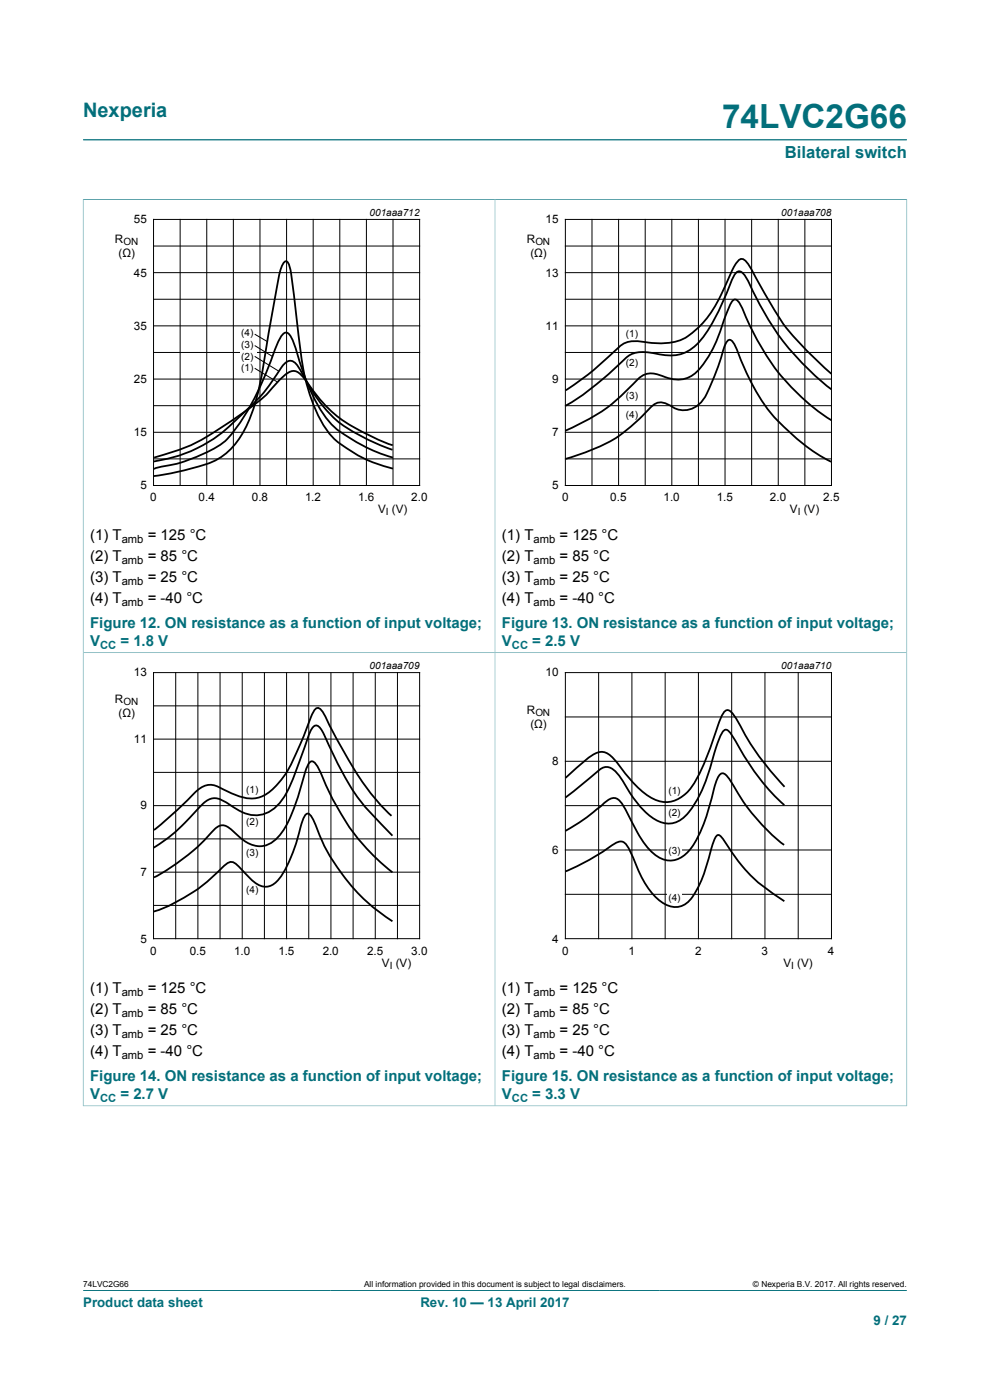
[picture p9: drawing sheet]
<svg xmlns="http://www.w3.org/2000/svg" width="210mm" height="297mm" viewBox="0 0 210 297" stroke-linecap="round" stroke-linejoin="round" font-family="sans-serif">
<path d="M17.6 29.7h174.8M17.6 42.3v96.2h87.4v-96.2h-87.4M17.6 273.8h174.8" fill="none" stroke="#036f7b" stroke-width=".21"/>
<path d="M19.9 43.7h81.8v66.4h-81.8z" fill="none" stroke="#fff" stroke-width=".21"/>
<g fill="none" stroke="#000" stroke-width=".21">
<path d="M32.6 46.6h56.4v56.4h-56.4zM32.6 52.2h56.4M32.6 57.8h56.4M38.2 46.6v56.4M43.9 46.6v56.4M49.5 46.6v56.4M55.1 46.6v56.4M60.8 46.6v56.4M66.4 46.6v56.4M72.1 46.6v56.4M77.7 46.6v56.4M83.4 46.6v56.4"/>
<path d="M32.6 63.5h56.4M32.6 74.8h56.4M32.6 69.1h56.4M32.6 86.1h56.4M32.6 97.4h56.4M32.6 80.4h56.4M32.6 91.7h56.4"/>
</g>
<path d="M83.3 95.4a43.1 43.1 0 0 1-11.8-6.1 39.9 39.9 0 0 1-8.1-11.4 2.01 2.01 0 0 0-2.4-1.2 11.3 11.3 0 0 0-2.7 3.3 41.4 41.4 0 0 1-8.3 9.1 30.1 30.1 0 0 1-17.4 8.8M83.3 94.5a44.2 44.2 0 0 1-12.8-7.1l-2.7-2.8-2-2.6a8.8 8.8 0 0 0-3.1-3.3 3 3 0 0 0-2.7 1.2l-.9 .9a30.9 30.9 0 0 1-8.1 7.2l-2.6 1.7a39.8 39.8 0 0 1-12.8 6.5l-2.9 .9M83.3 97.1a35.8 35.8 0 0 1-12.6-6.7 30.8 30.8 0 0 1-6.5-11.7l-1.1-3.7a9.1 9.1 0 0 0-2.1-4.4 1.46 1.46 0 0 0-1.7 1.2l-1.3 3.4a62 62 0 0 1-8.7 16.7 17.1 17.1 0 0 1-7.7 5.1 28.7 28.7 0 0 1-8 2.1l-1 .4M83.3 99.4a27.8 27.8 0 0 1-13.1-7 31.7 31.7 0 0 1-5.9-14.2l-1.5-11.5a83.2 83.2 0 0 0-1.5-10.7l-.3-.4-.3-.2a2.22 2.22 0 0 0-1.2 1.8l-2.4 12.9a160.6 160.6 0 0 1-2.8 14.9 22.8 22.8 0 0 1-5.8 10.7 14.6 14.6 0 0 1-7 3.4l-4.4 1.1-4.5 .8" fill="none" stroke="#000" stroke-width=".38"/>
<path d="M50.9 70.2h3.5v9.4h-3.5z" fill="#fff"/>
<g fill="none" stroke="#000" stroke-width=".21">
<path d="M119.9 46.6h56.5v56.4h-56.5zM119.9 52.2h56.5M119.9 57.8h56.5M125.6 46.6v56.4M131.2 46.6v56.4M136.9 46.6v56.4M142.5 46.6v56.4M148.2 46.6v56.4M153.8 46.6v56.4M159.4 46.6v56.4M165.1 46.6v56.4M170.7 46.6v56.4"/>
<path d="M54 78.1l4.8 2.9M54 75.6l5.1 3.1M54 73.3l3.9 2.4M54 70.9l2.7 1.6M119.9 63.5h56.5M119.9 74.8h56.5M119.9 69.1h56.5M119.9 86.1h56.5M119.9 97.4h56.5M119.9 80.4h56.5M119.9 91.7h56.5M32.6 142.7h56.4v56.4h-56.4z"/>
<path d="M32.6 156.8h56.4M32.6 149.7h56.4M37.3 142.7v56.4M42 142.7v56.4M46.7 142.7v56.4M51.4 142.7v56.4M56.1 142.7v56.4M60.8 142.7v56.4M65.5 142.7v56.4M70.2 142.7v56.4M74.9 142.7v56.4M79.6 142.7v56.4"/>
<path d="M84.3 142.7v56.4M119.9 142.7h56.5v56.4h-56.5zM119.9 152.1h56.5M127 142.7v56.4M134 142.7v56.4M141.1 142.7v56.4M148.2 142.7v56.4M155.2 142.7v56.4M162.3 142.7v56.4M169.3 142.7v56.4M32.6 178h56.4M32.6 170.9h56.4"/>
<path d="M32.6 163.9h56.4M119.9 170.9h56.5M119.9 161.5h56.5M32.6 192.1h56.4M32.6 185h56.4M119.9 180.3h56.5M119.9 189.7h56.5"/>
</g>
<path d="M192.4 42.3v192.4M192.4 42.3h-87.4v192.3M192.4 138.5h-174.8v96.2M17.6 234.6h174.8" fill="none" stroke="#036f7b" stroke-width=".21"/>
<path d="M107.2 43.7h81.9v66.4h-81.9zM19.9 139.9h81.8v66.3h-81.8zM107.2 139.9h81.9v66.3h-81.9z" fill="none" stroke="#fff" stroke-width=".21"/>
<path d="M176.3 79.3l-1.5-1.4a52.9 52.9 0 0 1-13-16.3l-2-3.8a6 6 0 0 0-2.2-2.8 1.44 1.44 0 0 0-1.5 1l-1.5 2.9a29.4 29.4 0 0 1-6.7 10.8 10.3 10.3 0 0 1-8.9 3.1 22.7 22.7 0 0 0-5.7-.3 10.2 10.2 0 0 0-3.6 2.6l-4.2 3.7-5.6 4M120 97.3a39.1 39.1 0 0 0 12.2-5.5l2.8-2.4 2.5-2.5a3.1 3.1 0 0 1 4.4-1 5 5 0 0 0 7.4-1.3 56.7 56.7 0 0 0 4.5-11.3l.6-1 .3-.2a1.99 1.99 0 0 1 1.4 1.7 50 50 0 0 0 7.9 14.5 44.8 44.8 0 0 0 12.3 9.7M176.3 82.6a55.3 55.3 0 0 1-17.2-22.1 4.7 4.7 0 0 0-2.2-2.9 1.66 1.66 0 0 0-1.4 1.3l-.3 .6a46.4 46.4 0 0 1-6.8 13 8 8 0 0 1-8.1 2.7l-2.2-.4a5.8 5.8 0 0 0-6.3 2 66.2 66.2 0 0 1-11.9 9.3M176.4 89.2a46.7 46.7 0 0 1-18-21.6 11.6 11.6 0 0 0-2-3.9l-.4-.2a1.61 1.61 0 0 0-1.2 1.4l-1.1 2.7a28.9 28.9 0 0 1-5.8 11.2 6 6 0 0 1-6.8 1.2l-.7-.3a4.3 4.3 0 0 0-5.5 1.2 38.9 38.9 0 0 1-15 10.5M83 173.1a53.2 53.2 0 0 1-10.5-14.4l-2.8-5.1a9.7 9.7 0 0 0-1.8-3.2l-.4-.2a1.86 1.86 0 0 0-1.4 1.5 83.4 83.4 0 0 1-5.6 12.7l-1 1.2a8.2 8.2 0 0 1-6.4 3.8 17.5 17.5 0 0 1-6.7-2.4 4.1 4.1 0 0 0-5.2 1.3l-3.6 3.5-5 4.2M83.2 177.3l-.7-.8a47.7 47.7 0 0 1-12.2-17.2l-1.2-2.6a4.7 4.7 0 0 0-1.9-2.8 1.92 1.92 0 0 0-1.5 1.6l-2.4 6.7a29.5 29.5 0 0 1-3.9 8.1 6.5 6.5 0 0 1-9 1.5l-2.3-1.5a3.6 3.6 0 0 0-5.3 .5 46.1 46.1 0 0 1-10.2 9M119.9 169.2l5.6-4.5a6.3 6.3 0 0 1 3.1-2 4.2 4.2 0 0 1 3.2 2.5 29.8 29.8 0 0 0 6.1 8 5.3 5.3 0 0 0 8.2-.9 34.6 34.6 0 0 0 5.5-12.9l.3-.9a9.9 9.9 0 0 1 1.6-3.5l.4-.2a2.71 2.71 0 0 1 1.7 1.8 50.7 50.7 0 0 0 10.8 14.2M119.9 176.3a54 54 0 0 0 9.2-6.6 1.78 1.78 0 0 1 2.7 .6l2 3.6a20.3 20.3 0 0 0 5.3 7.6 4.8 4.8 0 0 0 6.9-.8 25.5 25.5 0 0 0 4.6-10l.7-2.7a10.4 10.4 0 0 1 1.3-3.6l.4-.3a1.82 1.82 0 0 1 1.8 1.2 43.6 43.6 0 0 0 11.5 13.9M120 165l2.7-2.4a12.7 12.7 0 0 1 4.5-3.1 3 3 0 0 1 2.7 1.2l1.6 1.9a22 22 0 0 0 7 6.8 5.8 5.8 0 0 0 7.1-1.1 27.2 27.2 0 0 0 5-9.4l1.7-5a7.4 7.4 0 0 1 1.5-3.1l.4-.2a2.86 2.86 0 0 1 2 1.9 59.6 59.6 0 0 0 10.2 14.4M32.6 193.4a37.2 37.2 0 0 0 15.2-9.9 1.55 1.55 0 0 1 2.4-.1l1.2 1.2a14.2 14.2 0 0 0 3.6 3.2 3.5 3.5 0 0 0 4.5-1.7 37.7 37.7 0 0 0 4.6-11.7 1.94 1.94 0 0 1 1.2-1.8 3.3 3.3 0 0 1 1.5 2.1 41.6 41.6 0 0 0 16.4 20.7M83.2 185.1a49.4 49.4 0 0 1-15.4-21.7l-.5-.9-.9-.9a1.12 1.12 0 0 0-1.2 1l-1.5 4.7a36 36 0 0 1-3.8 9.2 5.4 5.4 0 0 1-6.4 2.8 15.1 15.1 0 0 1-4.6-3.5 2.29 2.29 0 0 0-3.7 .5 43.2 43.2 0 0 1-12.5 9.8M119.9 184.9a54.3 54.3 0 0 0 10.8-6.1 1.6 1.6 0 0 1 2.4 .7l1.4 3a19.5 19.5 0 0 0 5.6 8.7 4.3 4.3 0 0 0 6.8-.9 32 32 0 0 0 3.9-10.1 5.8 5.8 0 0 1 1.4-3 1.63 1.63 0 0 1 1.5 1.2 34.2 34.2 0 0 0 12.7 12.8" fill="none" stroke="#000" stroke-width=".38"/>
<g fill="#fff">
<path d="M141.5 189.3h3v1h-3z"/>
<path d="M141.5 179.6h3v1.1h-3z"/>
</g>
<text font-size="7.1" fill="#036f7b" x="153.2" y="27.2">74LVC2G66</text>
<text font-size="4.2" fill="#036f7b" x="17.6" y="24.8">Nexperia</text>
<text font-size="3.5" fill="#036f7b" x="166.5" y="33.5">Bilateral switch</text>
<g font-size="3.2">
<text x="19.1" y="114.6">(1) T</text>
<text x="19.1" y="119">(2) T</text>
<text x="31.3" y="114.6">= 125 °C</text>
<text x="31.3" y="119">= 85 °C</text>
<text x="106.5" y="114.6">(1) T</text>
<text x="106.5" y="119">(2) T</text>
<text x="118.7" y="114.6">= 125 °C</text>
<text x="118.7" y="119">= 85 °C</text>
<text x="19.1" y="123.5">(3) T</text>
<text x="31.3" y="123.5">= 25 °C</text>
<text x="106.5" y="123.5">(3) T</text>
<text x="118.7" y="123.5">= 25 °C</text>
<text x="19.1" y="127.9">(4) T</text>
<text x="31.3" y="127.9">= -40 °C</text>
<text x="106.5" y="127.9">(4) T</text>
<text x="118.7" y="127.9">= -40 °C</text>
<text x="19.1" y="210.7">(1) T</text>
<text x="19.1" y="215.2">(2) T</text>
<text x="31.3" y="210.7">= 125 °C</text>
<text x="31.3" y="215.2">= 85 °C</text>
<text x="106.5" y="210.7">(1) T</text>
<text x="106.5" y="215.2">(2) T</text>
<text x="118.7" y="210.7">= 125 °C</text>
<text x="118.7" y="215.2">= 85 °C</text>
<text x="19.1" y="219.6">(3) T</text>
<text x="31.3" y="219.6">= 25 °C</text>
<text x="106.5" y="219.6">(3) T</text>
<text x="118.7" y="219.6">= 25 °C</text>
<text x="19.1" y="224.1">(4) T</text>
<text x="31.3" y="224.1">= -40 °C</text>
<text x="106.5" y="224.1">(4) T</text>
<text x="118.7" y="224.1">= -40 °C</text>
</g>
<g font-size="3.2" fill="#036f7b">
<text x="19.1" y="133.2">Figure 12. ON resistance as a function of input voltage;</text>
<text x="19.1" y="137">V</text>
<text x="25.6" y="137">= 1.8 V</text>
<text x="106.5" y="133.2">Figure 13. ON resistance as a function of input voltage;</text>
<text x="106.5" y="137">V</text>
<text x="112.9" y="137">= 2.5 V</text>
<text x="19.1" y="229.3">Figure 14. ON resistance as a function of input voltage;</text>
<text x="19.1" y="233.1">V</text>
<text x="25.6" y="233.1">= 2.7 V</text>
<text x="106.5" y="229.3">Figure 15. ON resistance as a function of input voltage;</text>
<text x="106.5" y="233.1">V</text>
<text x="112.9" y="233.1">= 3.3 V</text>
</g>
<g font-size="2.8" fill="#036f7b">
<text x="17.6" y="277.3">Product data sheet</text>
<text x="89.2" y="277.3">Rev. 10 — 13 April 2017</text>
<text x="185.3" y="281">9 / 27</text>
</g>
<g font-size="2.5">
<text x="28.4" y="47.4">55</text>
<text x="115.7" y="47.4">15</text>
<text x="24.4" y="51.5">R</text>
<text x="111.7" y="51.5">R</text>
<text x="25.1" y="54.5">(Ω)</text>
<text x="28.4" y="58.7">45</text>
<text x="112.5" y="54.5">(Ω)</text>
<text x="115.7" y="58.7">13</text>
<text x="28.4" y="69.9">35</text>
<text x="115.7" y="69.9">11</text>
<text x="28.4" y="81.2">25</text>
<text x="117.1" y="81.2">9</text>
<text x="28.4" y="92.5">15</text>
<text x="117.1" y="92.5">7</text>
<text x="29.8" y="103.8">5</text>
<text x="31.9" y="106.4">0</text>
<text x="42.1" y="106.4">0.4</text>
<text x="53.4" y="106.4">0.8</text>
<text x="64.7" y="106.4">1.2</text>
<text x="75.9" y="106.4">1.6</text>
<text x="87.2" y="106.4">2.0</text>
<text x="117.1" y="103.8">5</text>
<text x="119.2" y="106.4">0</text>
<text x="129.5" y="106.4">0.5</text>
<text x="140.8" y="106.4">1.0</text>
<text x="152.1" y="106.4">1.5</text>
<text x="163.3" y="106.4">2.0</text>
<text x="174.6" y="106.4">2.5</text>
<text x="80.2" y="108.9">V (V)</text>
<text x="167.6" y="108.9">V (V)</text>
<text x="28.4" y="143.5">13</text>
<text x="115.7" y="143.5">10</text>
<text x="24.4" y="149">R</text>
<text x="25.1" y="152.1">(Ω)</text>
<text x="111.7" y="151.4">R</text>
<text x="112.5" y="154.4">(Ω)</text>
<text x="28.4" y="157.6">11</text>
<text x="117.1" y="162.3">8</text>
<text x="29.8" y="171.7">9</text>
<text x="29.8" y="185.8">7</text>
<text x="117.1" y="181.1">6</text>
<text x="29.8" y="200">5</text>
<text x="31.9" y="202.5">0</text>
<text x="40.3" y="202.5">0.5</text>
<text x="49.7" y="202.5">1.0</text>
<text x="59.1" y="202.5">1.5</text>
<text x="68.5" y="202.5">2.0</text>
<text x="77.9" y="202.5">2.5</text>
<text x="87.2" y="202.5">3.0</text>
<text x="117.1" y="200">4</text>
<text x="119.2" y="202.5">0</text>
<text x="133.3" y="202.5">1</text>
<text x="147.4" y="202.5">2</text>
<text x="161.5" y="202.5">3</text>
<text x="175.6" y="202.5">4</text>
<text x="81" y="205">V (V)</text>
<text x="166.2" y="205">V (V)</text>
</g>
<g font-size="2.4">
<text x="25.8" y="115.2">amb</text>
<text x="25.8" y="119.7">amb</text>
<text x="113.2" y="115.2">amb</text>
<text x="113.2" y="119.7">amb</text>
<text x="25.8" y="124.1">amb</text>
<text x="113.2" y="124.1">amb</text>
<text x="25.8" y="128.5">amb</text>
<text x="113.2" y="128.5">amb</text>
<text x="25.8" y="211.4">amb</text>
<text x="25.8" y="215.8">amb</text>
<text x="113.2" y="211.4">amb</text>
<text x="113.2" y="215.8">amb</text>
<text x="25.8" y="220.2">amb</text>
<text x="113.2" y="220.2">amb</text>
<text x="25.8" y="224.7">amb</text>
<text x="113.2" y="224.7">amb</text>
</g>
<g font-size="2.4" fill="#036f7b">
<text x="21.2" y="137.6">CC</text>
<text x="108.6" y="137.6">CC</text>
<text x="21.2" y="233.7">CC</text>
<text x="108.6" y="233.7">CC</text>
</g>
<g font-size="2.1">
<text x="78.4" y="45.7">001aaa712</text>
<text x="165.7" y="45.7">001aaa708</text>
<text x="26.2" y="52">ON</text>
<text x="113.6" y="52">ON</text>
<text x="51.2" y="71.3">(4)</text>
<text x="132.8" y="71.4">(1)</text>
<text x="51.2" y="73.8">(3)</text>
<text x="51.2" y="76.3">(2)</text>
<text x="132.8" y="77.7">(2)</text>
<text x="51.2" y="78.7">(1)</text>
<text x="132.8" y="84.7">(3)</text>
<text x="132.8" y="88.6">(4)</text>
<text x="81.9" y="109.4">I</text>
<text x="169.2" y="109.4">I</text>
<text x="78.4" y="141.9">001aaa709</text>
<text x="165.7" y="141.9">001aaa710</text>
<text x="26.2" y="149.5">ON</text>
<text x="113.6" y="151.9">ON</text>
<text x="52.2" y="168.2">(1)</text>
<text x="141.8" y="168.3">(1)</text>
<text x="141.8" y="173.2">(2)</text>
<text x="52.2" y="175.1">(2)</text>
<text x="52.2" y="181.5">(3)</text>
<text x="141.8" y="181.2">(3)</text>
<text x="52.2" y="189.5">(4)</text>
<text x="141.8" y="191.1">(4)</text>
<text x="82.7" y="205.5">I</text>
<text x="167.8" y="205.5">I</text>
</g>
<g font-size="1.8">
<text x="17.6" y="273.1">74LVC2G66</text>
<text x="77.2" y="273.1">All information provided in this document is subject to legal disclaimers.</text>
<text x="159.7" y="273.1">© Nexperia B.V. 2017. All rights reserved.</text>
</g>
</svg>
